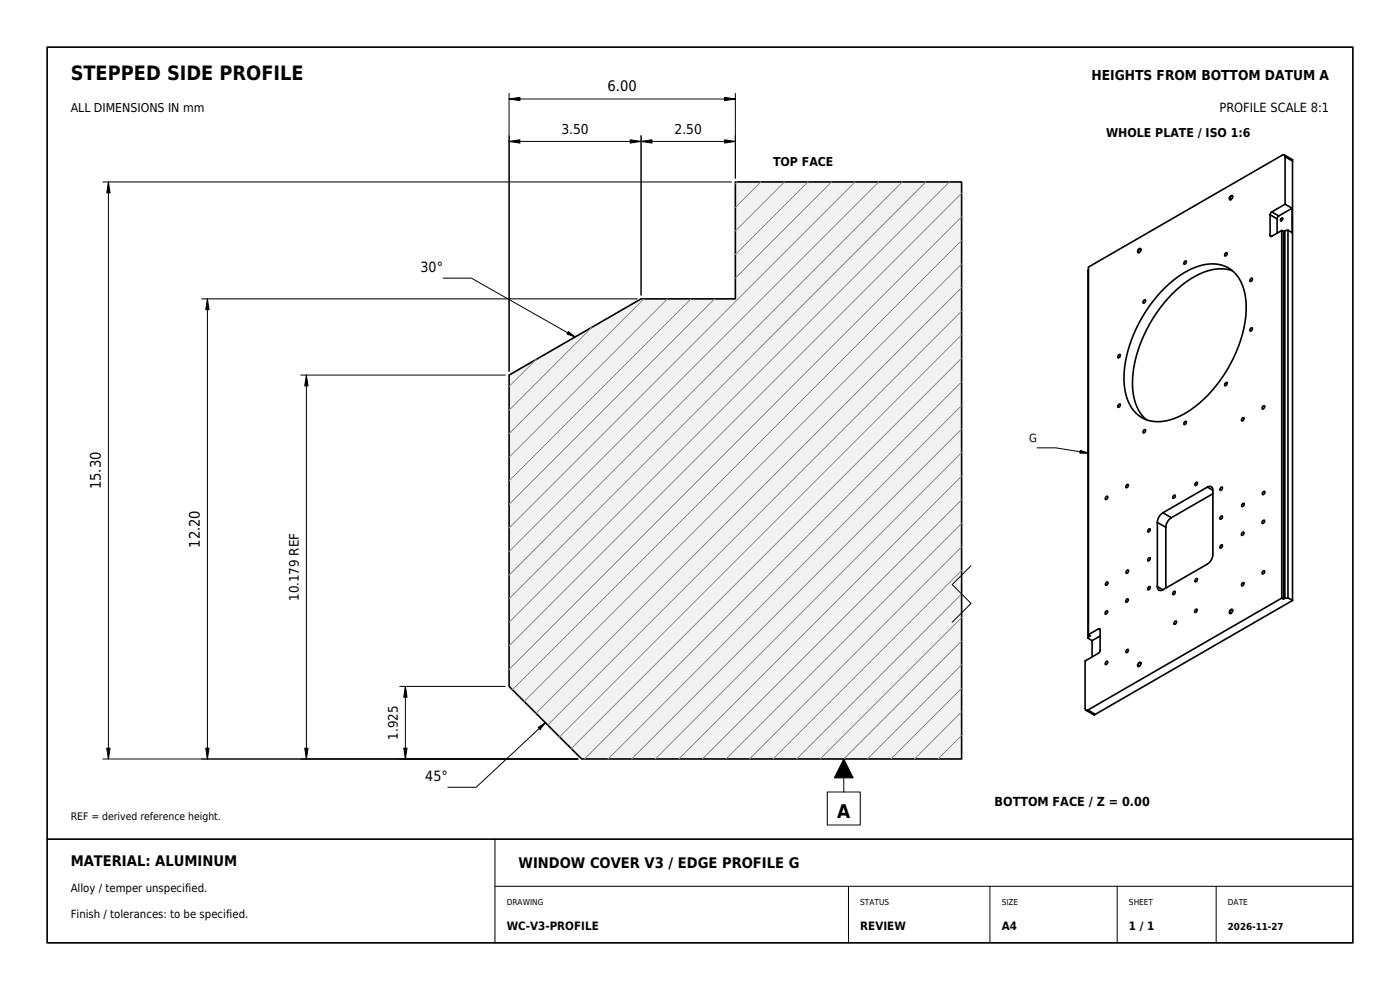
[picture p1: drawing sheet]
<svg xmlns="http://www.w3.org/2000/svg" width="297mm" height="210mm" viewBox="0 0 297 210" stroke-linecap="round" stroke-linejoin="round" font-family="sans-serif">
<path d="M10 10h277v190h-277zM10 178h277" fill="none" stroke="#000" stroke-width=".35"/>
<path d="M105 178v22M105 188h182M180 188v12M210 188v12M237 188v12M258 188v12" fill="none" stroke="#000" stroke-width=".21"/>
<path d="M108 79.6l28-16.2h20v-24.8h48v122.4h-80.6l-15.4-15.4z" fill-rule="evenodd" fill="#f2f2f2" stroke="#000" stroke-width=".35"/>
<g fill="none" stroke="#8c8c8c" stroke-width=".21">
<path d="M156.4 38.6l-.4 .4M161.4 38.6l-5.4 5.4M166.4 38.6l-10.4 10.4M171.4 38.6l-15.4 15.4M176.4 38.6l-20.4 20.4M181.4 38.6l-73.4 73.4M186.4 38.6l-78.4 78.4M191.4 38.6l-83.4 83.4M196.4 38.6l-88.4 88.4M201.4 38.6l-93.4 93.4M204 56l-92.8 92.8M204 51l-95.3 95.3"/>
<path d="M204 46l-96 96M204 41l-96 96M113.8 76.2l-5.8 5.8M125.6 69.4l-17.6 17.6M136.6 63.4l-28.6 28.6M141.6 63.4l-33.6 33.6M146.6 63.4l-38.6 38.6M151.6 63.4l-43.6 43.6M204 76l-82.8 82.8M204 71l-85.3 85.3M204 66l-87.8 87.8M204 61l-90.3 90.3"/>
<path d="M204 96l-65 65M204 91l-70 70M204 86l-75 75M204 81l-80 80M204 116l-45 45M204 111l-50 50M204 106l-55 55M204 101l-60 60M204 136l-25 25M204 131l-30 30M204 126l-35 35M204 121l-40 40"/>
<path d="M204 156l-5 5M204 151l-10 10M204 146l-15 15M204 141l-20 20M204 161h.1"/>
</g>
<path d="M108 19.8v59M156 19.8v18M108 21h48M206 120l-4 4 4 4-4 4" fill="none" stroke="#000" stroke-width=".21"/>
<path d="M108 21l2.3-.4v.7zM153.7 20.6l2.3 .4-2.3 .3z" fill="#000" stroke="#000" stroke-width=".21"/>
<path d="M128.3 15.8h7.4v4.3h-7.4z" fill-rule="evenodd" fill="#fff"/>
<path d="M108 28.8v50M108 30h28M136 28.8v33.8" fill="none" stroke="#000" stroke-width=".21"/>
<path d="M108 30l2.3-.4v.7zM133.7 29.6l2.3 .4-2.3 .3z" fill="#000" stroke="#000" stroke-width=".21"/>
<path d="M118.5 25h7v4.1h-7z" fill-rule="evenodd" fill="#fff"/>
<path d="M136 28.8v33.8M136 30h20M156 28.8v9" fill="none" stroke="#000" stroke-width=".21"/>
<path d="M136 30l2.3-.4v.7zM153.7 29.6l2.3 .4-2.3 .3z" fill="#000" stroke="#000" stroke-width=".21"/>
<path d="M142.5 25h7v4.1h-7z" fill-rule="evenodd" fill="#fff"/>
<path d="M21.8 38.6h133.4M23 38.6v122.4M21.8 161h100.8" fill="none" stroke="#000" stroke-width=".21"/>
<path d="M23 38.6l.4 2.3h-.7zM22.7 158.7h.7l-.4 2.3z" fill="#000" stroke="#000" stroke-width=".21"/>
<path d="M17.8 95.2h4.3v9.2h-4.3z" fill-rule="evenodd" fill="#fff"/>
<path d="M42.8 63.4h92.4M44 63.4v97.6M42.8 161h79.8" fill="none" stroke="#000" stroke-width=".21"/>
<path d="M44 63.4l.4 2.3h-.7zM43.7 158.7h.7l-.4 2.3z" fill="#000" stroke="#000" stroke-width=".21"/>
<path d="M38.8 107.6h4.3v9.2h-4.3z" fill-rule="evenodd" fill="#fff"/>
<path d="M63.8 79.6h43.4M65 79.6v81.4M63.8 161h58.8" fill="none" stroke="#000" stroke-width=".21"/>
<path d="M65 79.6l.4 2.3h-.7zM64.7 158.7h.7l-.4 2.3z" fill="#000" stroke="#000" stroke-width=".21"/>
<path d="M60.1 112.5h4v15.6h-4z" fill-rule="evenodd" fill="#fff"/>
<path d="M84.8 145.6h22.4M86 145.6v15.4M84.8 161h37.8" fill="none" stroke="#000" stroke-width=".21"/>
<path d="M86 145.6l.4 2.3h-.7zM85.7 158.7h.7l-.4 2.3z" fill="#000" stroke="#000" stroke-width=".21"/>
<path d="M81.1 149.1h4v8.4h-4z" fill-rule="evenodd" fill="#fff"/>
<path d="M94 59h6l22 12.5" fill="none" stroke="#000" stroke-width=".21"/>
<path d="M120.6 70.3l1.4 1.2-1.7-.6z" fill="#000" stroke="#000" stroke-width=".21"/>
<path d="M88.6 54.2h6v4.2h-6z" fill-rule="evenodd" fill="#fff"/>
<path d="M115.7 153.3l-14.7 13.7h-6" fill="none" stroke="#000" stroke-width=".21"/>
<path d="M114.2 154.3l1.5-1-1.1 1.4z" fill="#000" stroke="#000" stroke-width=".21"/>
<path d="M89.6 162.2h6v4.2h-6z" fill-rule="evenodd" fill="#fff"/>
<path d="M229.2 95.5l1.7 .6h-1.8zM179 161l2 4h-4z" fill="#000" stroke="#000" stroke-width=".21"/>
<path d="M220 95h4l6.9 1.1M175.5 168h7v7h-7zM179 165v3" fill="none" stroke="#000" stroke-width=".21"/>
<g fill="none" stroke="#000" stroke-width=".35">
<path d="M272.5 32.9l.1 .3M272.5 32.9h-.5l-41.1 23.8v77.9M272.5 32.9l1.7 1v.3M272.6 33.2v10.1M272.6 33.2l1.6 1M274.2 34.2v93.2M230.9 57.2l-.1 78.2M241.6 52.8a.32 .32 0 0 1 .5 .1 .32 .32 0 0 1-.2 .5 .32 .32 0 0 1-.5 .1 .32 .32 0 0 1 0-.5zM242 53a.38 .38 0 0 0-.5 0 .38 .38 0 0 0 0 .5h.2M251.3 55.5l.3-.1v.3a.27 .27 0 0 1-.1 .3 .27 .27 0 0 1-.4-.1zM260 53.7l.3-.1v.3a.27 .27 0 0 1-.2 .4 .27 .27 0 0 1-.3-.2zM261.4 57.4a10.4 10.4 0 0 0-9.1 2 28.8 28.8 0 0 0-12 22.1 9.7 9.7 0 0 0 2.9 7.5"/>
<path d="M261.5 41.8a.38 .38 0 0 0-.5 0 .38 .38 0 0 0 0 .5h.2M261.5 41.7a.32 .32 0 0 0-.4-.2 .32 .32 0 0 0-.2 .3 .28 .28 0 0 0-.1 .4 .28 .28 0 0 0 .3 .1M261.5 41.7l-.4 .6M265.3 59.1l.3-.1 .1 .4a.27 .27 0 0 1-.2 .3 .27 .27 0 0 1-.3-.2zM269.4 49.9l.1 .2h.3M269.4 45.6v4.3M269.4 49.9l.4 .2M269.4 45.6l1.5 .8M269.8 45l-.4 .6M269.8 45l1.5 .8M270.9 46.4v3.1M271.3 45.8l-.4 .6"/>
<path d="M271.8 46.3a.22 .22 0 0 1 .3 .1 .22 .22 0 0 1-.1 .3 .23 .23 0 0 1-.4 0 .23 .23 0 0 1 .2-.3zM271.9 48.9v78M271.9 48.9l-2.1 1.2M271.9 48.9l.4 .2M272.1 46.4a.22 .22 0 0 0-.3 .1 .22 .22 0 0 0 .1 .3M272.3 49.1v78M272.6 48.9l-.3 .2M272.6 48.9v78M272.6 43.3l-2.8 1.7M272.6 43.3l1.5 .9M273.2 48.8v78M273.2 48.8l-.6 .1"/>
<path d="M274.1 44.2v5.1l-.9-.5M274.1 44.2l-2.8 1.6M237.3 75.3l.3-.1v.3a.27 .27 0 0 1-.1 .4 .27 .27 0 0 1-.4-.2zM242.6 63.7l.3-.1 .1 .3a.27 .27 0 0 1-.2 .4 .27 .27 0 0 1-.3-.2zM247 61.1a15.2 15.2 0 0 1 10.5-5.1l2 .3 1.7 1a9.1 9.1 0 0 1 3.2 7.6l-.2 3.2-.8 3.3-1.3 3.7-1.8 3.3-2.2 3.3-2.4 2.7-2.8 2.3-2.6 1.6a8.2 8.2 0 0 1-8.6-.1h-.1a9.1 9.1 0 0 1-3.1-7.6 28.7 28.7 0 0 1 8.5-19.5zM265.3 69.7l.3-.1 .1 .3a.27 .27 0 0 1-.2 .3 .27 .27 0 0 1-.3-.2zM237.3 85.8l.3-.1v.3a.27 .27 0 0 1-.1 .4 .27 .27 0 0 1-.4-.2zM242.6 91.2l.3-.1 .1 .4a.27 .27 0 0 1-.2 .3 .27 .27 0 0 1-.3-.2zM251.3 89.5l.3-.1v.3a.27 .27 0 0 1-.1 .4 .27 .27 0 0 1-.4-.2zM260 81.2l.3-.1v.4a.27 .27 0 0 1-.2 .3 .27 .27 0 0 1-.3-.2zM263.5 88.7l.3-.1 .1 .3a.27 .27 0 0 1-.2 .4 .27 .27 0 0 1-.3-.2zM267.9 86.2l.3-.1 .1 .3a.27 .27 0 0 1-.2 .3 .27 .27 0 0 1-.3-.1z"/>
<path d="M234.6 105.4l.3-.1 .1 .3a.27 .27 0 0 1-.2 .4 .27 .27 0 0 1-.3-.2zM239 102.9l.3-.1v.3a.27 .27 0 0 1-.1 .3 .27 .27 0 0 1-.4-.1zM243.6 118.4l.3-.1 .1 .3a.27 .27 0 0 1-.2 .4 .27 .27 0 0 1-.3-.2zM243.6 112.3a.25 .25 0 0 1 .5 0 .25 .25 0 0 1-.2 .4l-.4 .1zM245.5 110.8v13.6M245.5 110.8l1.8 1.1M246.7 108.8a2.61 2.61 0 0 0-1.2 2M246.7 108.8l1.8 1M247.3 111.9v12.8M248.5 109.8a2.61 2.61 0 0 0-1.2 2.1M249 105.1a.25 .25 0 0 1 .4 .1 .25 .25 0 0 1-.2 .3l-.4 .2zM253.7 102.4l.3-.1v.3a.27 .27 0 0 1-.2 .4 .27 .27 0 0 1-.3-.2z"/>
<path d="M256.1 103.3l.5-.1h.4l.2 .3 .1 .5M256.1 103.3l-9.4 5.5M256.1 103.3l1.2 .7M257.3 104v13.6a2.6 2.6 0 0 1-1.2 2.1l-9.4 5.4M257.3 104.7l-8.8 5.1M259 103.4a.25 .25 0 0 1 .4 .1 .25 .25 0 0 1-.2 .3l-.4 .1zM259 109.6a.25 .25 0 0 1 .4 0 .25 .25 0 0 1-.2 .4l-.4 .1zM259 115.7a.25 .25 0 0 1 .4 0 .25 .25 0 0 1-.2 .4l-.4 .1zM263.5 113l.3-.1 .1 .3a.27 .27 0 0 1-.2 .4 .27 .27 0 0 1-.3-.2zM263.6 106.9l.3-.1v.3a.27 .27 0 0 1-.2 .3 .27 .27 0 0 1-.3-.1zM267.9 110.5l.3-.1v.3a.27 .27 0 0 1-.1 .3 .27 .27 0 0 1-.4-.1zM268 104.4l.2-.1 .1 .3a.27 .27 0 0 1-.2 .3 .27 .27 0 0 1-.3-.2z"/>
<path d="M230.8 135.4l.9 .5M230.9 134.6l.4 .2-.3 .2M231 135l-.2 .4M231 134.7v.3M231.7 135.9v3.5M233 133.4h.3l.1 .2M233 133.4l-2.1 1.2M233 133.4l.4 .2M233.4 133.6l-.1 4.7-.3 .3-2.8 1.6v10.1l.2 .4M233.4 134.9l-1.7 1M234.6 129.7l.3-.1v.3a.27 .27 0 0 1-.1 .4 .27 .27 0 0 1-.4-.2zM234.7 123.6l.3-.1v.3a.27 .27 0 0 1-.2 .3 .27 .27 0 0 1-.3-.2z"/>
<path d="M239 127.2l.3-.1v.3a.27 .27 0 0 1-.1 .3 .27 .27 0 0 1-.4-.2zM239 137.9l.3-.1v.3a.27 .27 0 0 1-.1 .3 .27 .27 0 0 1-.4-.2zM239 121l.3-.1 .1 .4a.27 .27 0 0 1-.2 .3 .27 .27 0 0 1-.3-.2zM243.6 124.5l.3-.1 .1 .4a.27 .27 0 0 1-.2 .3 .27 .27 0 0 1-.3-.2zM245.5 124.4l.1 .5 .3 .3 .3 .1 .5-.2M245.5 124.4l1.2 .7M249 125.6a.25 .25 0 0 1 .4 0 .25 .25 0 0 1-.2 .4l-.4 .1zM249.2 131.9l.3-.1 .1 .3a.27 .27 0 0 1-.2 .3 .27 .27 0 0 1-.3-.2zM253.6 129.3l.3-.1v.4a.27 .27 0 0 1-.1 .3 .27 .27 0 0 1-.4-.2zM253.7 122.8a.25 .25 0 0 1 .4 .1 .25 .25 0 0 1-.2 .3l-.4 .1zM261.5 129.5a.38 .38 0 0 0-.5 .1 .38 .38 0 0 0 0 .5h.2M261.5 129.5a.32 .32 0 0 0-.4-.3 .32 .32 0 0 0-.2 .4 .28 .28 0 0 0-.1 .4 .28 .28 0 0 0 .3 .1"/>
<path d="M261.5 129.5l-.4 .6M263.5 123.7l.3-.1 .1 .3a.27 .27 0 0 1-.2 .4 .27 .27 0 0 1-.3-.2zM267.9 121.2l.3-.1 .1 .3a.27 .27 0 0 1-.2 .3 .27 .27 0 0 1-.3-.2zM271.9 126.9l-41.1 23.7M271.9 126.9l.4 .2M272.6 126.9l-.3 .2M273.2 126.8l1 .6M273.2 126.8l-.6 .1M274.2 127.4l-41.8 24.1M230.4 150.7l1.7 1 .3-.2M230.8 150.6l-.4 .1M230.8 150.6l1.6 .9"/>
<path d="M234.6 140.4l.3-.1 .1 .3a.27 .27 0 0 1-.2 .4 .27 .27 0 0 1-.3-.2zM241.6 140.6a.32 .32 0 0 1 .5 .1 .32 .32 0 0 1-.2 .5 .32 .32 0 0 1-.5 .1 .32 .32 0 0 1 0-.5zM242 140.8a.38 .38 0 0 0-.5 0 .38 .38 0 0 0 0 .5h.2"/>
</g>
<path d="M217.7 90.8h2.9v3.6h-2.9z" fill-rule="evenodd" fill="#fff"/>
<text font-size="4.2" x="15" y="17">STEPPED SIDE PROFILE</text>
<text font-size="4" x="177.6" y="173.6">A</text>
<g font-size="3.1">
<text x="128.9" y="19.4">6.00</text>
<text x="21.4" y="103.8" transform="rotate(-90 21.4 103.8)">15.30</text>
<text x="42.4" y="116.2" transform="rotate(-90 42.4 116.2)">12.20</text>
<text x="15" y="183.8">MATERIAL: ALUMINUM</text>
<text x="110" y="184.1">WINDOW COVER V3 / EDGE PROFILE G</text>
</g>
<g font-size="3">
<text x="89.2" y="57.7">30°</text>
<text x="90.2" y="165.7">45°</text>
</g>
<g font-size="2.9">
<text x="231.6" y="17">HEIGHTS FROM BOTTOM DATUM A</text>
<text x="119.1" y="28.4">3.50</text>
<text x="143.1" y="28.4">2.50</text>
</g>
<g font-size="2.8">
<text x="63.4" y="127.5" transform="rotate(-90 63.4 127.5)">10.179 REF</text>
<text x="84.4" y="156.9" transform="rotate(-90 84.4 156.9)">1.925</text>
</g>
<g font-size="2.7">
<text x="258.7" y="23.8">PROFILE SCALE 8:1</text>
<text x="211" y="171">BOTTOM FACE / Z = 0.00</text>
</g>
<g font-size="2.6">
<text x="15" y="23.8">ALL DIMENSIONS IN mm</text>
<text x="234.7" y="29">WHOLE PLATE / ISO 1:6</text>
<text x="164" y="35.3">TOP FACE</text>
</g>
<g font-size="2.5">
<text x="107.5" y="197.2">WC-V3-PROFILE</text>
<text x="182.5" y="197.2">REVIEW</text>
<text x="212.5" y="197.2">A4</text>
<text x="239.5" y="197.2">1 / 1</text>
</g>
<g font-size="2.4">
<text x="218.3" y="93.7">G</text>
<text x="15" y="189.3">Alloy / temper unspecified.</text>
<text x="15" y="194.7">Finish / tolerances: to be specified.</text>
</g>
<text font-size="2.2" x="15" y="174">REF = derived reference height.</text>
<text font-size="2.1" x="260.5" y="197.2">2026-11-27</text>
<g font-size="1.8">
<text x="107.5" y="191.9">DRAWING</text>
<text x="182.5" y="191.9">STATUS</text>
<text x="212.5" y="191.9">SIZE</text>
<text x="239.5" y="191.9">SHEET</text>
<text x="260.5" y="191.9">DATE</text>
</g>
</svg>
